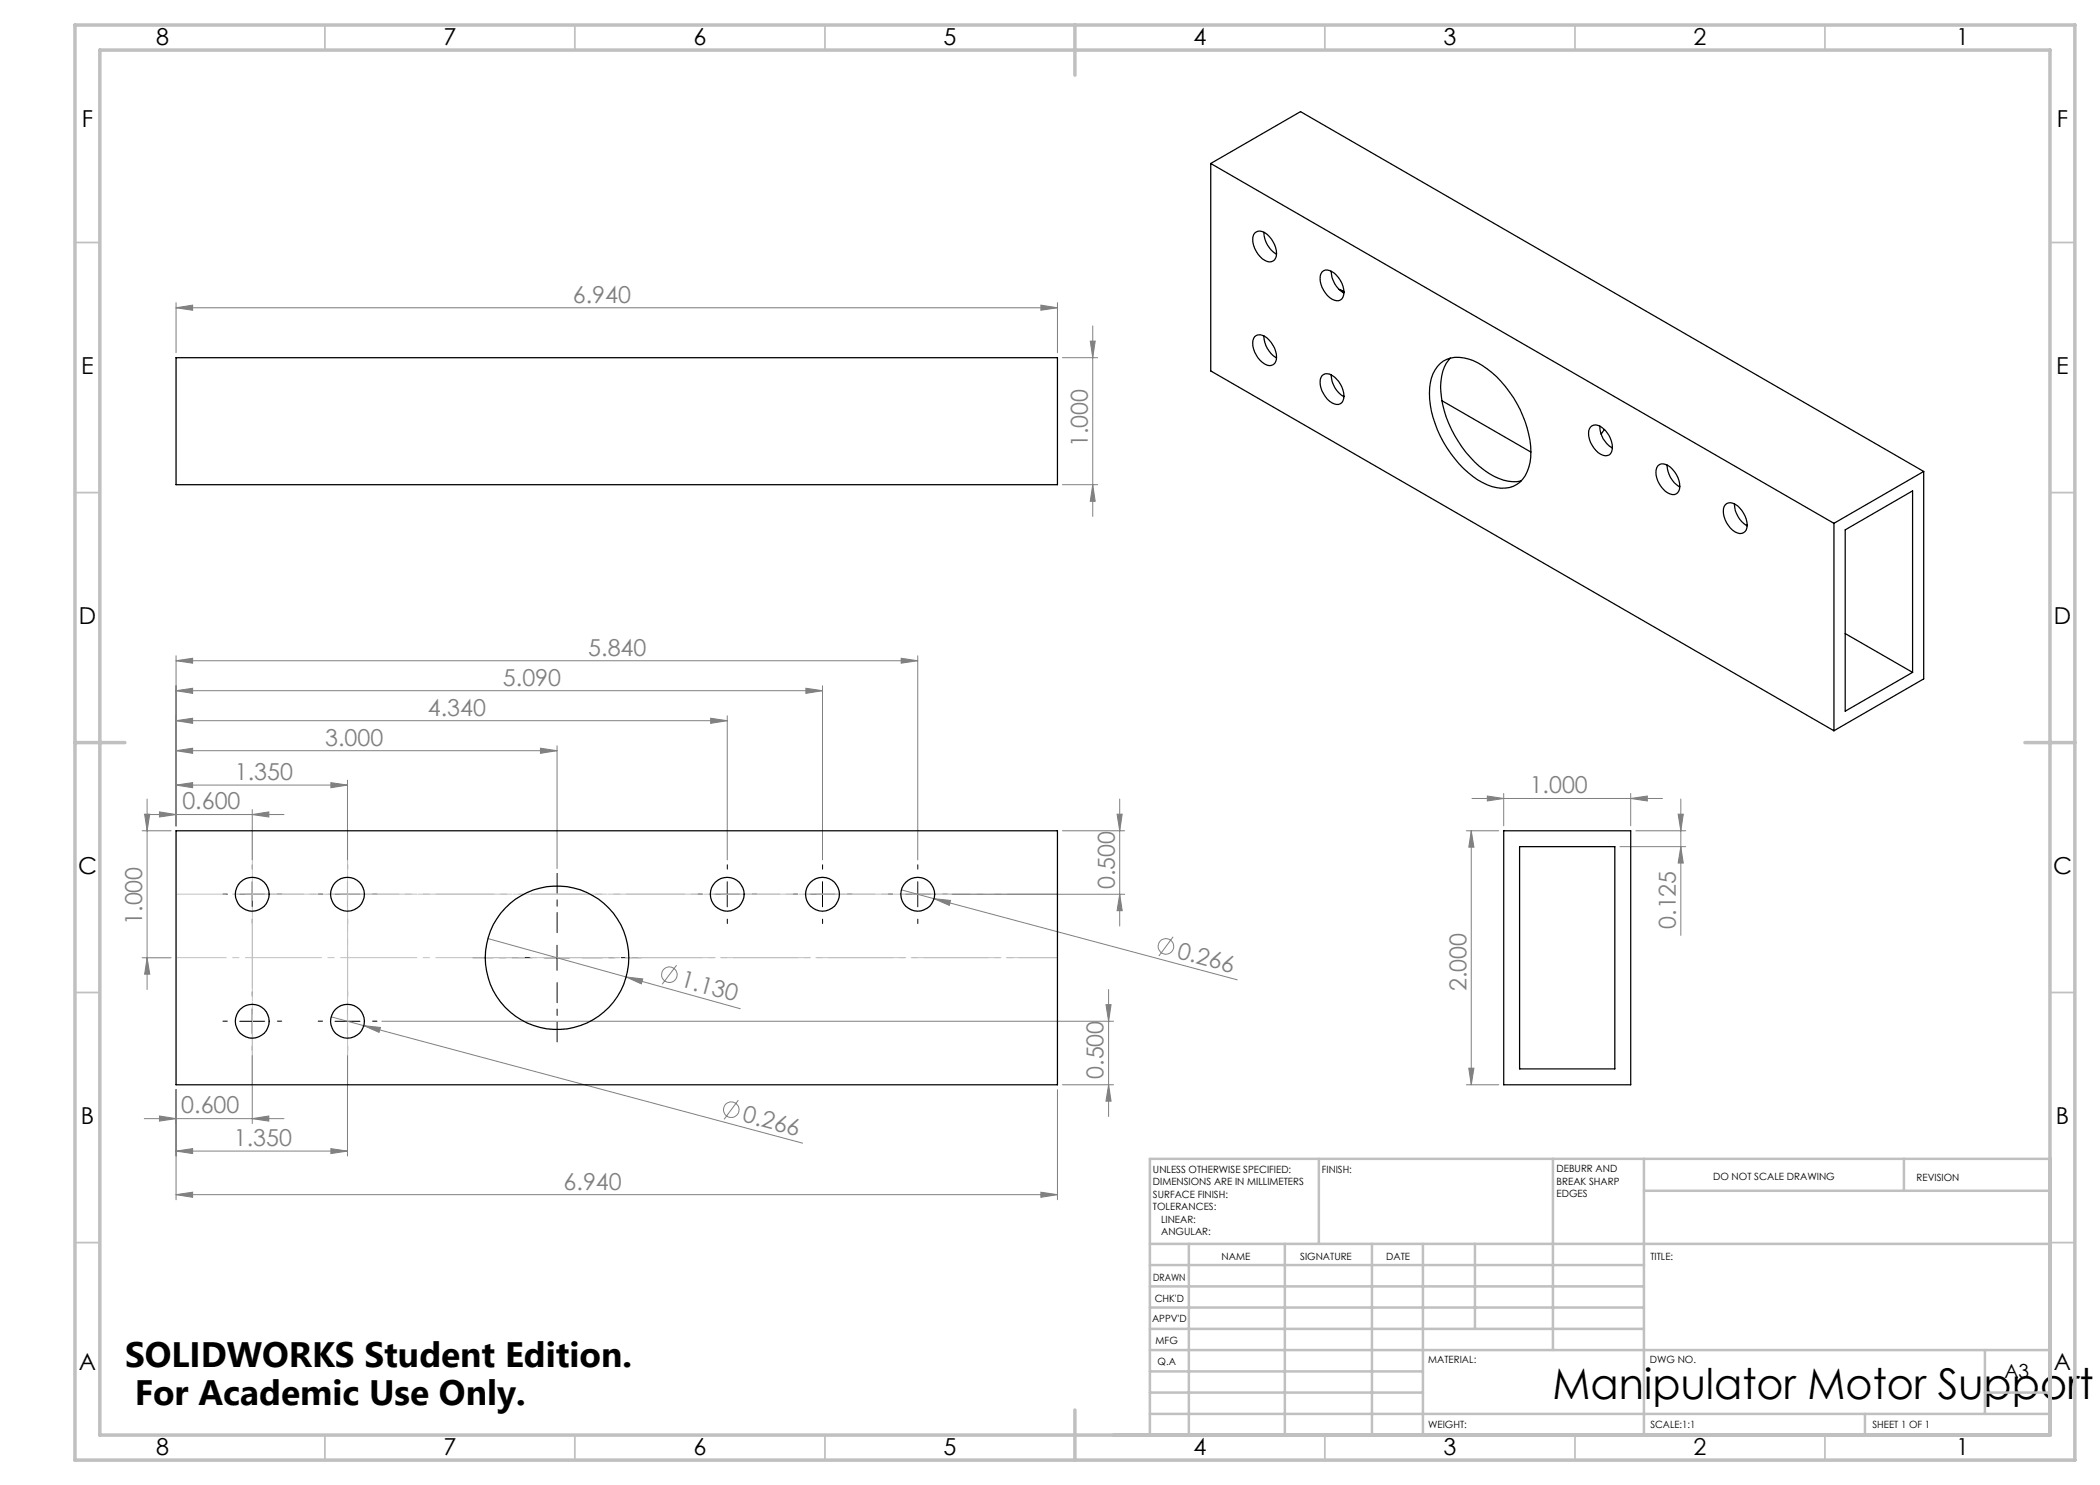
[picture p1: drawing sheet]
<svg xmlns="http://www.w3.org/2000/svg" width="420mm" height="297mm" viewBox="0 0 420 297" stroke-linecap="round" stroke-linejoin="round" font-family="sans-serif">
<g fill="none" stroke="#808080" stroke-width=".2">
<path d="M35.2 61.6l3.3-.6v1.1zM35.2 60.5v10.1M35.2 61.6h176.3M208.2 61l3.3 .6-3.3 .5zM211.5 60.5v10.1M212.5 71.5h7M218.1 68.2h.9l-.5 3.3zM218.5 65.2v38.1M212.5 96.9h7M218.5 96.9l.5 3.4h-.9zM35.2 138.1l3.3-.4v1zM35.2 132.1l3.3-.4v.9z"/>
<path d="M35.2 131.2v34M35.2 138.1h129.3M35.2 132.1h148.4M161.2 137.7l3.3 .4-3.3 .6zM164.5 137.2v34.8M180.2 131.7l3.4 .4-3.4 .5zM183.6 131.2v40.8M29.4 159.8v38.1M35.2 157l3.3-.5v1zM35.2 150.1l3.3-.5v1.1zM35.2 144.1l3.3-.5v1.1zM35.2 157h34.3"/>
<path d="M35.2 150.1h76.2M35.2 144.1h110.3M66.2 156.5l3.3 .5-3.3 .5zM69.5 156v16M108.1 149.6l3.3 .5-3.3 .6zM111.4 149.2v24.5M142.1 143.6l3.4 .5-3.4 .6zM145.5 143.2v28.8M223.9 159.8v25.4M294.4 159.7h38.1M297.5 159.2l3.2 .5-3.2 .5zM300.7 158.7v6.5"/>
<path d="M326.1 159.7l3.4-.5v1zM326.1 158.7v6.5M336.2 159.8v27.3M28.4 166.2h5.8M28.9 162.9h27.9M28.9 162.8h1.1l-.6 3.4zM31.9 162.4l3.3 .5-3.3 .5zM50.4 162.9l3.4-.5v1zM50.4 161.9v10.1M180.3 178l6.5 1.7M186.8 179.7l3.3 .4-.2 1zM186.8 179.7l60.6 16.3"/>
<path d="M190.4 178.9h34.5M212.5 166.2h12.4M223.4 162.8h1l-.5 3.4zM223.9 178.9l.5 3.2h-1zM293.3 166.2h6.5M294.3 166.2v50.8M294.3 166.2l.5 3.2h-1zM324 169.3h13.1M327.2 166.2h9.9M335.6 162.8h1.1l-.5 3.4zM336.2 169.3l.5 3.3h-1.1zM28.4 191.6h5.8"/>
<path d="M29.4 191.6l.6 3.2h-1.1zM97.6 187.7l27.6 7.7M125.2 195.4l3.4 .4-.3 1zM125.2 195.4l22.9 6.4M135.3 193l-2.9 3.8M221.7 197.9v25.4M234.6 187.4l-2.8 3.8M35.2 217.9v22.1M50.4 211.1v13.6M66.3 203.4l6.5 1.7M69.5 211.1v20.1M72.8 205.1l3.3 .4-.3 1z"/>
<path d="M72.8 205.1l87.7 23.5M76.4 204.3h146.3M211.5 217.9v22.1M212.5 217h10.2M221.2 200.9h1l-.5 3.4zM221.7 217l.5 3.2h-1zM293.3 217h6.5M293.8 213.6h1l-.5 3.4zM28.9 223.7h27.9M31.9 223.2l3.3 .5-3.3 .5zM35.2 230.2l3.3-.5v1zM35.2 238.9l3.3-.5v1.1z"/>
<path d="M35.2 230.2h34.3M35.2 238.9h176.3M50.4 223.7l3.4-.5v1zM66.2 229.7l3.3 .5-3.3 .5zM147.7 220l-2.9 3.9M208.2 238.4l3.3 .5-3.3 .6z"/>
<circle cx="133.9" cy="194.9" r="1.55"/>
<circle cx="233.2" cy="189.3" r="1.55"/>
<circle cx="146.2" cy="221.9" r="1.56"/>
</g>
<path d="M106.4 191.5h-11.8M111.4 186.5v-11.8M111.4 196.5v11.9M116.4 191.5h11.9" fill="none" stroke="#000" stroke-width=".2" stroke-dasharray="15.2 1.3 1.3 1.3" stroke-dashoffset="11.2"/>
<g fill="none" stroke="#000" stroke-width=".2" stroke-dasharray="15.2 1.3 1.3 1.3">
<path d="M45.5 178.8h-.9M50.5 173.8v-.8M55.5 178.8h.8M64.5 178.8h-.9M69.5 173.8v-.8M74.5 178.8h.9M140.5 178.8h-.9M145.5 173.8v-.8M150.5 178.8h.8M159.5 178.8h-.9M164.5 173.8v-.8M169.5 178.8h.9"/>
<path d="M178.6 178.8h-.9M183.6 173.8v-.8M188.6 178.8h.8M50.5 183.8v.9M50.5 199.2v-.8M69.5 199.2v-.8M69.5 183.8v.9M145.5 183.8v.9M164.5 183.8v.9M183.6 183.8v.9M45.5 204.2h-.9M50.5 209.2v.9"/>
<path d="M55.5 204.2h.8M64.5 204.2h-.9M69.5 209.2v.9M74.5 204.2h.9"/>
</g>
<g fill="none" stroke="#000" stroke-width=".2">
<path d="M47.9 178.9h5.1M50.4 176.4v5M67 178.9h5M69.5 176.4v5M142.9 178.9h5.1M145.5 176.4v5M162 178.9h5M164.5 176.4v5M181 178.9h5.1M183.6 176.4v5M108.9 191.6h5M111.4 189.1v5"/>
<path d="M47.9 204.3h5.1M50.4 201.8v5M67 204.3h5M69.5 201.8v5"/>
</g>
<path d="M47.1 178.8h164.4" fill="none" stroke="#c0c0c0" stroke-width=".2" stroke-dasharray="15.2 1.3 1.3 1.3" stroke-dashoffset="1.6"/>
<path d="M211.5 178.8h-176.3M211.5 191.5h-176.3" fill="none" stroke="#c0c0c0" stroke-width=".2" stroke-dasharray="15.2 1.3 1.3 1.3" stroke-dashoffset="5.2"/>
<path d="M50.5 182.2v34.7" fill="none" stroke="#c0c0c0" stroke-width=".2" stroke-dasharray="15.2 1.3 1.3 1.3" stroke-dashoffset="-.2"/>
<path d="M50.5 216.9v-50.8M69.5 216.9v-50.8" fill="none" stroke="#c0c0c0" stroke-width=".2" stroke-dasharray="15.2 1.3 1.3 1.3" stroke-dashoffset="1.3"/>
<path d="M69.5 178.8v38.1M97.1 191.5h114.4" fill="none" stroke="#c0c0c0" stroke-width=".2" stroke-dasharray="15.2 1.3 1.3 1.3" stroke-dashoffset="7.6"/>
<g fill="none" stroke="#c0c0c0" stroke-width=".35">
<path d="M65 5v5M115 5v5M165 5v5M265 5v5M315 5v5M365 5v5M15 48.5h5M410 48.5h5M15 98.5h5M410 98.5h5M15 198.5h5M410 198.5h5"/>
<path d="M15 248.5h5M410 248.5h5M65 287v5M115 287v5M165 287v5M265 287v5M315 287v5M365 287v5"/>
</g>
<g fill="none" stroke="#c0c0c0" stroke-width=".5">
<path d="M263.8 231.8v17M310.6 231.8v38.2M328.8 231.8v55.2M328.8 238.2h81.2M380.8 231.8v6.4M410 231.8h-180v55.2M230 248.8h180M230 257.3h98.8M230 253h98.8M237.8 248.8v38.2M257 248.8v38.2M274.4 248.8v38.2"/>
<path d="M284.6 248.8v38.2M295 248.8v17M230 265.8h98.8M230 261.5h98.8M230 278.5h54.6M230 274.3h54.6M230 270h180M397 278.5h13M397 270v12.8M230 282.8h180M373 282.8v4.2"/>
</g>
<path d="M15 5h400v287h-400zM20 10h390v277h-390zM215 5v10M15 148.5h10M405 148.5h10M215 282v10" fill="none" stroke="#c0c0c0" stroke-width=".7"/>
<g fill="#808080">
<path d="M125.2 195.4l3.4 .4-.3 1z"/>
<path d="M29.4 191.6l.6 3.2h-1.1zM28.9 162.8h1.1l-.6 3.4z"/>
<path d="M31.9 162.4l3.3 .5-3.3 .5zM50.4 162.9l3.4-.5v1zM35.2 157l3.3-.5v1zM66.2 156.5l3.3 .5-3.3 .5zM31.9 223.2l3.3 .5-3.3 .5zM50.4 223.7l3.4-.5v1zM35.2 230.2l3.3-.5v1zM66.2 229.7l3.3 .5-3.3 .5zM35.2 150.1l3.3-.5v1.1zM108.1 149.6l3.3 .5-3.3 .6zM35.2 144.1l3.3-.5v1.1zM142.1 143.6l3.4 .5-3.4 .6zM35.2 138.1l3.3-.4v1zM161.2 137.7l3.3 .4-3.3 .6zM35.2 132.1l3.3-.4v.9zM180.2 131.7l3.4 .4-3.4 .5zM35.2 238.9l3.3-.5v1.1zM208.2 238.4l3.3 .5-3.3 .6zM35.2 61.6l3.3-.6v1.1zM208.2 61l3.3 .6-3.3 .5zM297.5 159.2l3.2 .5-3.2 .5zM326.1 159.7l3.4-.5v1z"/>
<path d="M223.9 178.9l.5 3.2h-1zM223.4 162.8h1l-.5 3.4zM218.5 96.9l.5 3.4h-.9zM218.1 68.2h.9l-.5 3.3zM336.2 169.3l.5 3.3h-1.1zM335.6 162.8h1.1l-.5 3.4z"/>
<path d="M221.2 200.9h1l-.5 3.4zM221.7 217l.5 3.2h-1zM294.3 166.2l.5 3.2h-1zM293.8 213.6h1l-.5 3.4z"/>
<path d="M186.8 179.7l3.1 1.4 .2-1zM72.8 205.1l3 1.4 .3-1z"/>
</g>
<g fill="none" stroke="#000" stroke-width=".25">
<path d="M242.1 32.7v41.5l124.7 72M242.1 32.7l124.7 72M242.1 32.7l18-10.4 124.6 72M250.9 46.6a1.72 1.72 0 0 1 2.5 .2 4.8 4.8 0 0 1 1.7 4.8 1.41 1.41 0 0 1-2.2 .5 4.8 4.8 0 0 1-2.2-5.1zM252.8 46.5a5.1 5.1 0 0 0 2.5 4.3M264.4 54.4a1.77 1.77 0 0 1 2.5 .2 4.8 4.8 0 0 1 1.7 4.8 1.41 1.41 0 0 1-2.2 .4 4.8 4.8 0 0 1-2.2-5.1zM266.2 54.3a5.1 5.1 0 0 0 2.6 4.3M267.8 57.9l1 .4M268.5 58.1v.4M35.2 71.5h176.3v25.4h-176.3zM250.9 67.3a1.78 1.78 0 0 1 2.5 .3 4.8 4.8 0 0 1 1.7 4.8 1.41 1.41 0 0 1-2.2 .4 4.8 4.8 0 0 1-2.2-5.1zM252.8 67.2a5.1 5.1 0 0 0 2.5 4.4"/>
<path d="M264.4 75.1a1.77 1.77 0 0 1 2.5 .3 4.8 4.8 0 0 1 1.7 4.7 1.41 1.41 0 0 1-2.2 .5 4.8 4.8 0 0 1-2.2-5.1zM266.2 75a5.1 5.1 0 0 0 2.6 4.3M288 72.7a6.1 6.1 0 0 1 6.6-.6 21.7 21.7 0 0 1 11.2 14.8 10.6 10.6 0 0 1-1.2 8.9 5.4 5.4 0 0 1-6.2 1.5 18.7 18.7 0 0 1-9.7-8.9 17.9 17.9 0 0 1-2.4-12.8 6.7 6.7 0 0 1 1.7-2.9zM290.1 71.6a8.7 8.7 0 0 0-1.9 6.9 22.9 22.9 0 0 0 9.6 16.2 8.2 8.2 0 0 0 6.4 1.5M288.4 80.1l17.8 10.3M318.1 85.4a1.69 1.69 0 0 1 2.5 .3 4.8 4.8 0 0 1 1.7 4.7 1.44 1.44 0 0 1-2.2 .4 4.7 4.7 0 0 1-2.2-5zM320 85.2a5 5 0 0 0 2.5 4.4M320.9 85.9l-.7 .9M331.6 93.2a1.78 1.78 0 0 1 2.4 .2 4.8 4.8 0 0 1 1.8 4.8 1.38 1.38 0 0 1-2.2 .4 4.7 4.7 0 0 1-2.2-5.1zM333.4 93a5.1 5.1 0 0 0 2.6 4.4M384.7 94.3l-17.9 10.4M384.7 94.3v41.5l-17.9 10.4"/>
<path d="M345.1 101a1.72 1.72 0 0 1 2.4 .2 4.9 4.9 0 0 1 1.8 4.8 1.47 1.47 0 0 1-2.3 .4 4.8 4.8 0 0 1-2.2-5.1zM346.9 100.8a5.3 5.3 0 0 0 2.5 4.4M366.8 104.7v41.5M369 106l13.5-7.8v36.3l-13.5 7.7zM369 126.7l13.5 7.8M35.2 166.2h176.3v50.8h-176.3zM300.7 166.2h25.4v50.8h-25.4zM303.9 169.3h19.1v44.5h-19.1z"/>
<circle cx="50.5" cy="178.8" r="3.4"/>
<circle cx="69.5" cy="178.8" r="3.4"/>
<circle cx="145.5" cy="178.8" r="3.4"/>
<circle cx="164.5" cy="178.8" r="3.4"/>
<circle cx="183.6" cy="178.8" r="3.4"/>
<circle cx="111.4" cy="191.6" r="14.3"/>
<circle cx="50.5" cy="204.2" r="3.4"/>
<circle cx="69.5" cy="204.2" r="3.4"/>
</g>
<text font-size="8.5" x="310.5" y="279.7">Manipulator Motor Support</text>
<g font-size="7.1">
<text x="25" y="273.3">SOLIDWORKS Student Edition.</text>
<text x="26.9" y="281">For Academic Use Only.</text>
</g>
<g font-size="4.7">
<text x="31.2" y="9">8</text>
<text x="88.7" y="9">7</text>
<text x="138.7" y="9">6</text>
<text x="188.7" y="9">5</text>
<text x="238.7" y="9">4</text>
<text x="288.7" y="9">3</text>
<text x="338.7" y="9">2</text>
<text x="391.2" y="9">1</text>
<text x="16.4" y="25.5">F</text>
<text x="411.4" y="25.5">F</text>
<text x="16.3" y="74.7">E</text>
<text x="411.2" y="74.7">E</text>
<text x="15.8" y="124.7">D</text>
<text x="410.8" y="124.7">D</text>
<text x="15.6" y="174.7">C</text>
<text x="410.6" y="174.7">C</text>
<text x="16.2" y="224.7">B</text>
<text x="411.2" y="224.7">B</text>
<text x="15.8" y="274">A</text>
<text x="410.8" y="274">A</text>
<text x="31.2" y="291">8</text>
<text x="88.7" y="291">7</text>
<text x="138.7" y="291">6</text>
<text x="188.7" y="291">5</text>
<text x="238.7" y="291">4</text>
<text x="288.7" y="291">3</text>
<text x="338.7" y="291">2</text>
<text x="391.2" y="291">1</text>
</g>
<g font-size="4.7" fill="#808080">
<text x="114.6" y="60.5">6.940</text>
<text x="217.6" y="89.4" transform="rotate(-90 217.6 89.4)">1.000</text>
<text x="117.7" y="131.1">5.840</text>
<text x="100.6" y="137.1">5.090</text>
<text x="85.6" y="143.1">4.340</text>
<text x="65" y="149.1">3.000</text>
<text x="36.5" y="161.9">0.600</text>
<text x="47" y="156">1.350</text>
<text x="305.9" y="158.7">1.000</text>
<text x="222.9" y="177.9" transform="rotate(-90 222.9 177.9)">0.500</text>
<text x="28.4" y="185" transform="rotate(-90 28.4 185)">1.000</text>
<text x="335.2" y="185.8" transform="rotate(-90 335.2 185.8)">0.125</text>
<text x="235.2" y="191.6" transform="rotate(15 235.2 191.6)">0.266</text>
<text x="135.9" y="197.3" transform="rotate(16 135.9 197.3)">1.130</text>
<text x="293.3" y="198.2" transform="rotate(-90 293.3 198.2)">2.000</text>
<text x="220.7" y="215.8" transform="rotate(-90 220.7 215.8)">0.500</text>
<text x="36.3" y="222.7">0.600</text>
<text x="148.3" y="224.2" transform="rotate(15 148.3 224.2)">0.266</text>
<text x="46.8" y="229.2">1.350</text>
<text x="112.7" y="237.9">6.940</text>
</g>
<text font-size="3.9" x="400.9" y="275.5">A3</text>
<g font-size="2">
<text x="230.6" y="234.6">UNLESS OTHERWISE SPECIFIED:</text>
<text x="230.6" y="237.1">DIMENSIONS ARE IN MILLIMETERS</text>
<text x="230.6" y="239.6">SURFACE FINISH:</text>
<text x="264.4" y="234.6">FINISH:</text>
<text x="311.3" y="234.5">DEBURR AND</text>
<text x="311.3" y="237">BREAK SHARP</text>
<text x="311.3" y="239.5">EDGES</text>
<text x="342.6" y="236">DO NOT SCALE DRAWING</text>
<text x="383.3" y="236.2">REVISION</text>
<text x="230.6" y="242.1">TOLERANCES:</text>
<text x="232.2" y="244.6">LINEAR:</text>
<text x="232.2" y="247.1">ANGULAR:</text>
<text x="244.3" y="252">NAME</text>
<text x="260" y="251.9">SIGNATURE</text>
<text x="277.2" y="251.9">DATE</text>
<text x="330.1" y="251.9">TITLE:</text>
<text x="230.6" y="256.1">DRAWN</text>
<text x="230.9" y="260.3">CHK'D</text>
<text x="230.4" y="264.4">APPV'D</text>
<text x="231.1" y="268.8">MFG</text>
<text x="231.5" y="273">Q.A</text>
<text x="285.6" y="272.5">MATERIAL:</text>
<text x="330" y="272.5">DWG NO.</text>
<text x="285.6" y="285.5">WEIGHT:</text>
<text x="330.1" y="285.6">SCALE:1:1</text>
<text x="374.5" y="285.6">SHEET 1 OF 1</text>
</g>
</svg>
